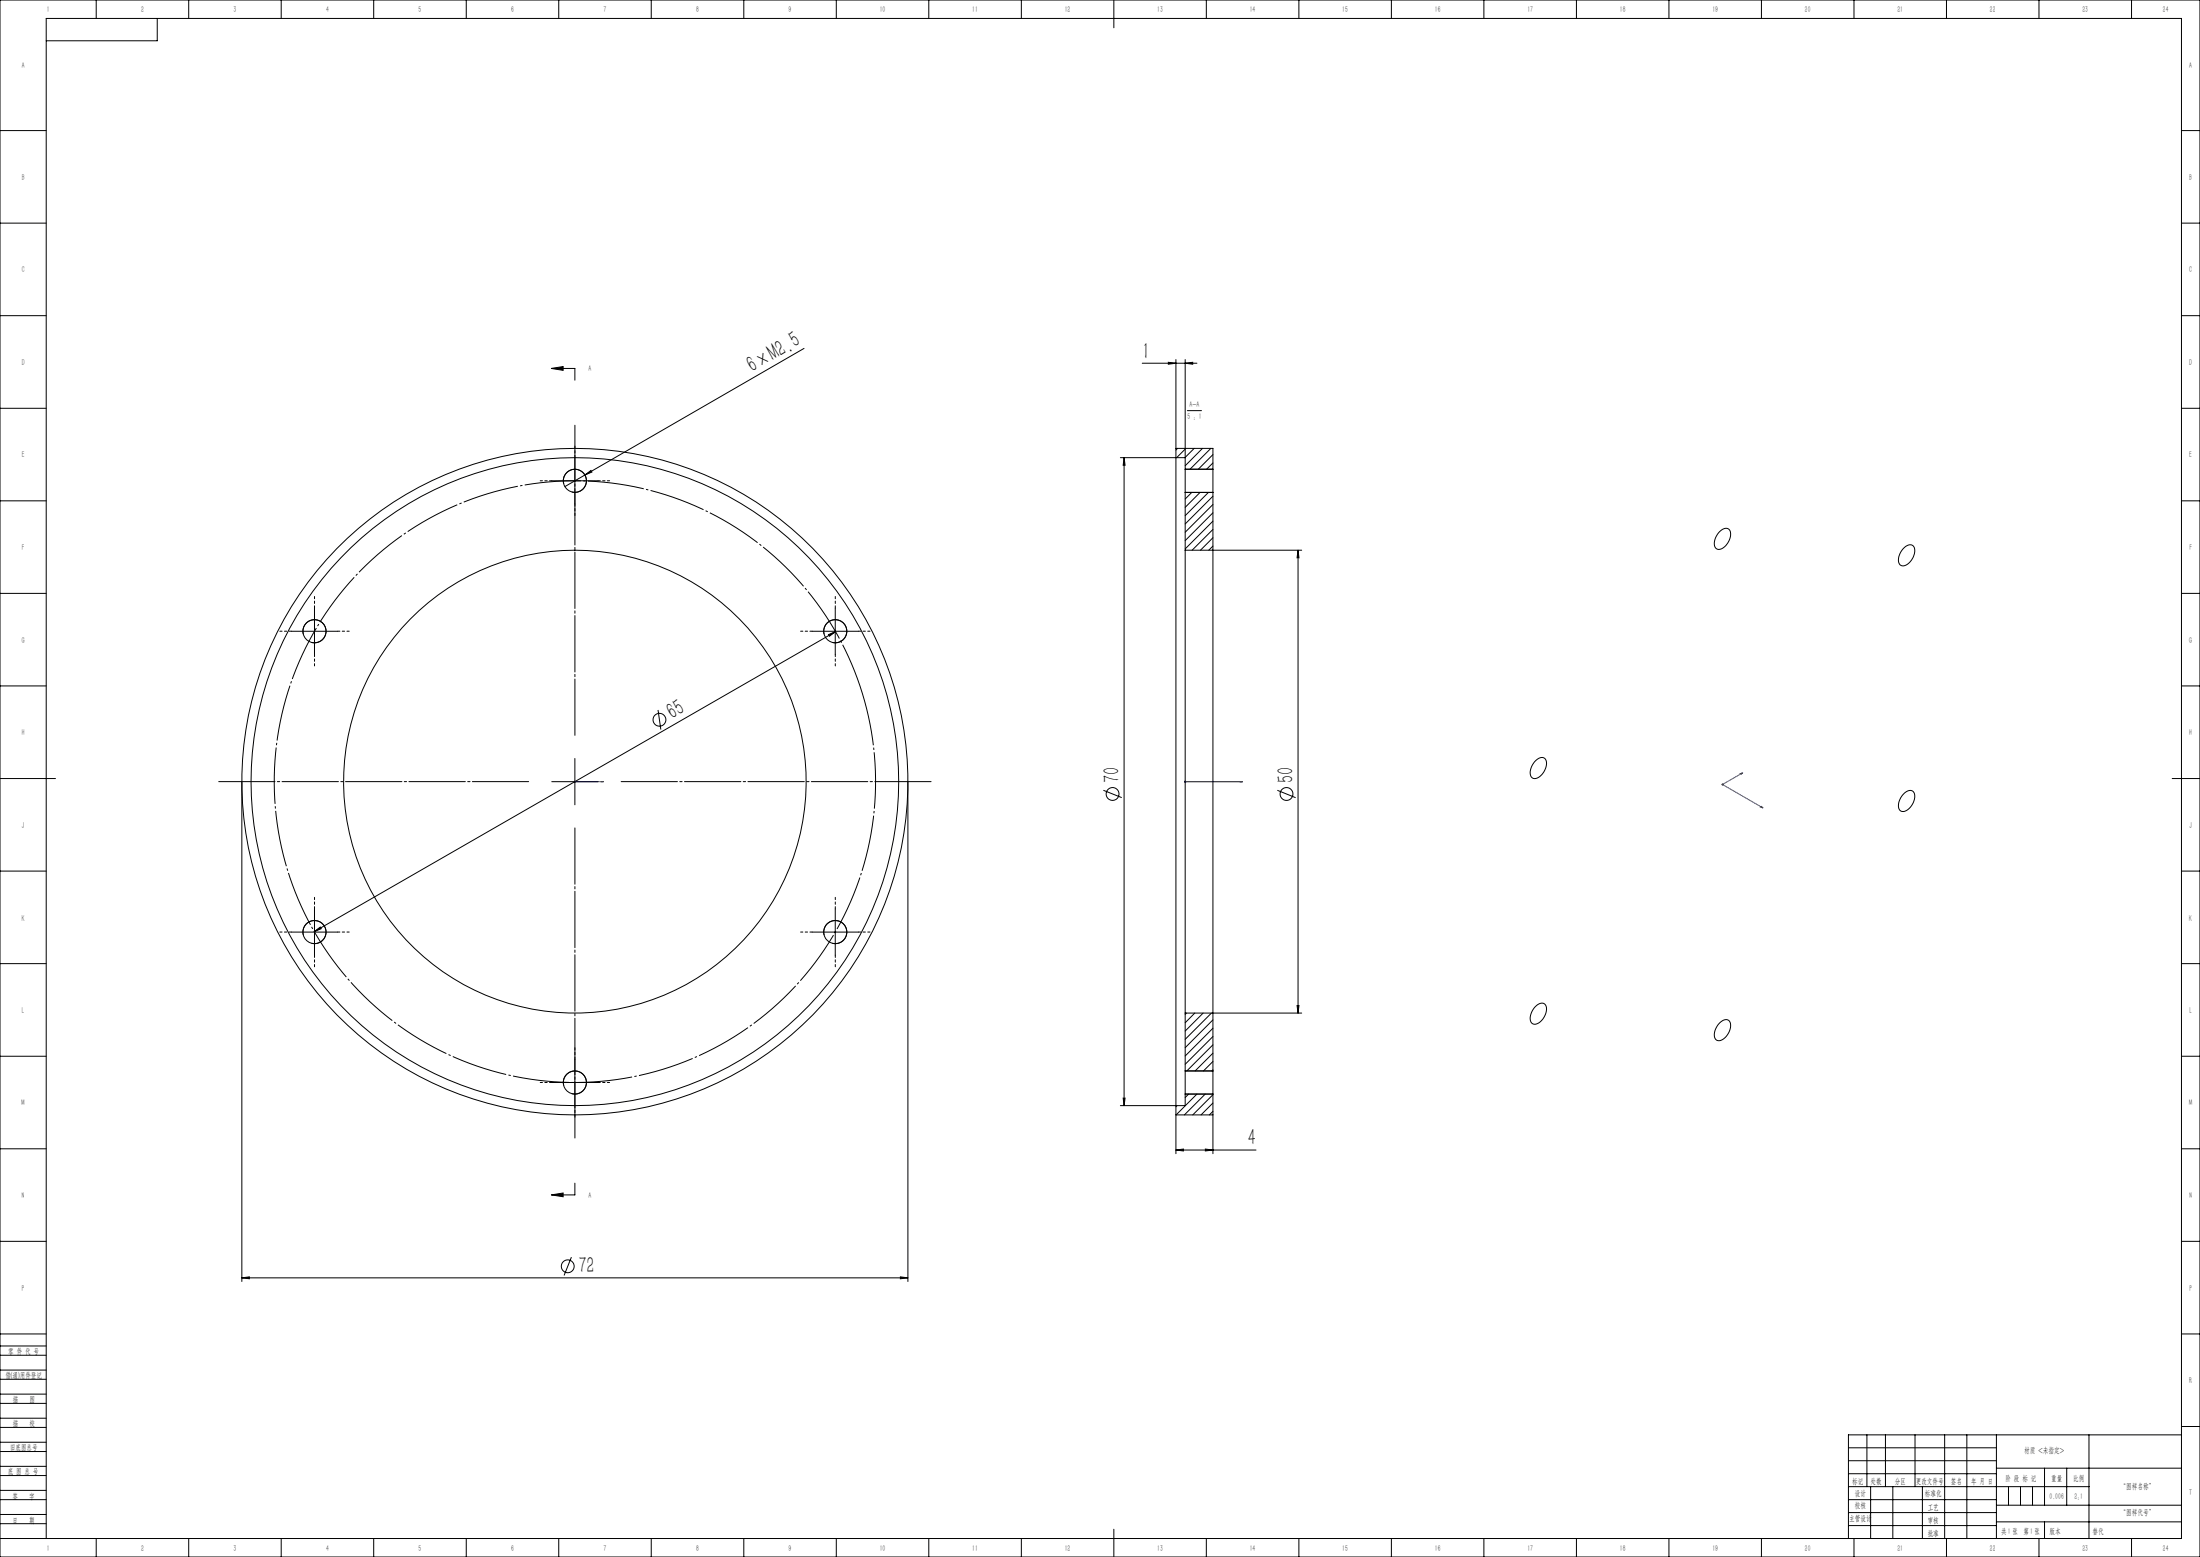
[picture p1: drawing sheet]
<svg xmlns="http://www.w3.org/2000/svg" width="1189mm" height="841mm" viewBox="0 0 1189 841" stroke-linecap="round" stroke-linejoin="round" font-family="sans-serif">
<g fill="none" stroke="#000" stroke-width=".54">
<path d="M0 0h1189v841h-1189zM52 0v10M85 10v12h-60M102 0v10M152 0v10M202 0v10M252 0v10M302 0v10M352 0v10M402 0v10M452 0v10M502 0v10"/>
<path d="M552 0v10M602 0v15M652 0v10M702 0v10M752 0v10M802 0v10M852 0v10M902 0v10M952 0v10M1002 0v10M1052 0v10M1102 0v10"/>
<path d="M1152 0v10M0 71h25M1179 71h10M0 121h25M1179 121h10M0 171h25M1179 171h10M298 199l6-1v2zM298 199h13v6M435 188l-130 75M617 196h30M631 196h5l-5 1z"/>
<path d="M636 194v48M641 196h4v1zM641 194v53M0 221h25M642 222h7M1179 221h10M298 260h25M311 247v25M316 257l3-3 1 1zM606 247h30M608 247v4h-1zM608 247v350"/>
<path d="M641 253h15M0 271h25M305 261a6 6 0 0 1 5-8 6 6 0 0 1 7 7 6 6 0 0 1-8 6M641 266h15M1179 271h10M656 297h48M702 297v250M702 297v4h-1zM929 287l3-1a2.9 2.9 0 0 1 3 0 2.9 2.9 0 0 1 0 4l-1 3-3 3a3 3 0 0 1-4 0 3 3 0 0 1 0-4zM1029 296l2-1a3 3 0 0 1 4 0 3 3 0 0 1 0 4l-2 4-3 2a3 3 0 0 1-4 0 3 3 0 0 1 0-4zM0 321h25M170 328v25"/>
<path d="M451 328v25M1179 321h10M157 341h25M164 343a6 6 0 0 1 5-8 6 6 0 0 1 7 7 6 6 0 0 1-8 5M439 341h25M445 343a6 6 0 0 1 6-8 6 6 0 0 1 7 7 6 6 0 0 1-8 5M448 343l4-2-4 3zM452 341l-282 162M0 371h25M1179 371h10M356 383l1 11M311 410v25"/>
<path d="M830 411l2-2a3 3 0 0 1 4 1 3 3 0 0 1 0 4l-2 3-3 3a3 3 0 0 1-4-1 3 3 0 0 1 0-4zM0 421h30M131 422v270M298 422h25M491 422v270M596 427l10 4M690 427l10 4M1029 429l2-2a3 3 0 0 1 4 1 3 3 0 0 1 0 4l-2 4-3 2a3 3 0 0 1-4-1 3 3 0 0 1 0-3zM1174 421h15M0 471h25M1179 471h10M170 491v25"/>
<path d="M451 491v25M157 503h25M164 505a6 6 0 0 1 5-8 6 6 0 0 1 7 7 6 6 0 0 1-8 5M170 503l3-2 1 1zM439 503h25M445 505a6 6 0 0 1 6-8 6 6 0 0 1 7 7 6 6 0 0 1-8 5M0 521h25M1179 521h10M656 547h48M701 543h1v4zM830 544l2-2a3 3 0 0 1 3 1 3 3 0 0 1 1 4l-2 3-3 3a3 3 0 0 1-4-1 3 3 0 0 1 0-4zM929 553l2-2a3 3 0 0 1 4 1 3 3 0 0 1 0 4l-2 4-3 2a3 3 0 0 1-3-1 3 3 0 0 1 0-4z"/>
<path d="M0 571h25M311 572v25M641 578h15M1179 571h10M298 585h25M305 586a6 6 0 0 1 5-8 6 6 0 0 1 7 7 6 6 0 0 1-8 6M606 597h30M607 593h1v4zM641 591h15M636 602v21M656 602v21M0 621h25"/>
<path d="M311 639v6h-13M636 621h4v1zM636 621h43M651 621h5l-5 1zM1179 621h10M298 645l6-1v2zM0 671h25M309 679l-4 10M1179 671h10M131 690h4v1zM131 690h360M487 690h4l-4 1z"/>
<path d="M0 732h25M0 727h25M0 721h25M1179 721h10M0 745h25M0 740h25M0 758h25M0 753h25M0 771h25M0 766h25M0 779h25M1009 775v28"/>
<path d="M1019 775v28M1035 775v28M1051 775v56M1063 775v56M1079 775v56M1129 775v56M1179 771h10M1179 775h-180v56M0 784h25M0 797h25M0 792h25M999 782h80"/>
<path d="M999 789h80M999 796h80M1079 793h100M1105 793v20M1117 793v20M0 810h25M0 805h25M0 818h25M999 810h80M999 803h130M999 817h80M1011 803v28"/>
<path d="M1023 803v28M1039 803v28M1079 813h100M1085 803v10M1092 803v10M1098 803v10M0 823h25M0 831h1179v-821h-1154v821M52 831v10M102 831v10M152 831v10M202 831v10"/>
<path d="M252 831v10M302 831v10M352 831v10M402 831v10M452 831v10M502 831v10M552 831v10M602 826v15M652 831v10M702 831v10M752 831v10M802 831v10"/>
<path d="M852 831v10M902 831v10M952 831v10M999 824h80M1002 831v10M1052 831v10M1079 822h100M1102 831v10M1105 822v9M1152 831v10"/>
<circle cx="356" cy="389" r="3"/>
<circle cx="601" cy="429" r="3"/>
<circle cx="695" cy="429" r="3"/>
<circle cx="307" cy="684" r="3"/>
</g>
<path d="M466 375a163 163 0 0 0-272-66 163 163 0 0 0 75 270 163 163 0 0 0 199-196l-2-8" fill="none" stroke="#000" stroke-width=".54" stroke-dasharray="30.5 1.3 1.3 1.3" stroke-dashoffset="2" stroke-linecap="butt"/>
<path d="M941 418l1-1-1 1zM942 417l-11 7 22 12M310 422h1zM311 422h.1M311 422h15M326 422h-1h1M640 422h1zM641 422h.1M641 422h30M671 422h-1h1M951 436h1h1z" fill="none" stroke="#00f" stroke-width=".54"/>
<path d="M310 422h1M310 422l1 1M311 422v1M311 422l-1 1M640 422h1M640 422l1 1M641 422v1M641 422l-1 1M930 424h1M931 423v1" fill="none" stroke="#808080" stroke-width=".54"/>
<path d="M311 397v-167M286 422h-168M336 422h167M311 447v168" fill="none" stroke="#000" stroke-width=".54" stroke-dasharray="30.5 1.3 1.3 1.3" stroke-dashoffset=".1"/>
<g fill="none" stroke="#000" stroke-width=".54" stroke-dasharray="30.5 1.3 1.3 1.3" stroke-dashoffset="29.3">
<path d="M298 260h-6M311 247v-6M323 260h6M311 272v6M170 328v-6M451 328v-6M157 341h-6M170 353v7M182 341h7M439 341h-6M451 353v7M464 341h6"/>
<path d="M170 491v-6M451 491v-6M157 503h-6M170 516v6M182 503h7M439 503h-6M451 516v6M464 503h6M311 572v-6M298 585h-6M311 597v6M323 585h6"/>
</g>
<g fill="#000">
<path d="M298 199l6-1v2zM298 645l6-1v2z"/>
<path d="M170 503l4-1-1-1zM448 343v1l4-3z"/>
</g>
<g fill="#00f">
<path d="M325 422h1zM310 422h1z"/>
<path d="M941 418l1-1zM951 436h2h-1zM640 422h1zM670 422h1zM640 422h1zM670 422h1z"/>
</g>
<g fill="#000">
<path d="M316 257l3-3 1 1z"/>
<path d="M641 196h4v1zM631 196h5l-5 1z"/>
<path d="M702 297v4h-1zM701 543h1v4z"/>
<path d="M607 593h1v4zM608 247v4h-1z"/>
<path d="M636 621h4v1zM651 621h5l-5 1z"/>
<path d="M131 690h4v1zM487 690h4l-4 1z"/>
</g>
<g fill="none" stroke="#000" stroke-width=".54">
<path d="M636 247v350M636 247v-5h20v11M636 247h5v6M636 242v1M641 253v13M641 253h15M641 242l-5 5M645 242l-5 5M650 242l-9 10M654 242l-11 11M656 253v13M656 246l-8 7"/>
<path d="M656 250l-4 3M641 266v31M641 266h15M644 266l-3 4M649 266l-8 8M653 266l-12 13M656 268l-15 15M656 272l-15 15M656 277l-15 15M656 266v31M641 297v250M641 297h15"/>
<path d="M656 297v250M656 281l-15 15M656 286l-12 11M656 290l-7 7M656 295l-3 2M641 547v31M641 547h15M641 547v1M646 547l-5 5M650 547l-9 10M655 547l-14 14M656 551l-15 15"/>
<path d="M656 555l-15 15M656 560l-15 15M656 547v31M641 578v13M641 578h15M656 578v13M656 564l-15 14M656 569l-10 9M656 573l-6 5M656 578h-1M636 597v5M636 597v1"/>
<path d="M641 591h15M641 591v6h-5M642 591l-1 2M647 591l-11 11M651 591l-11 11M656 591l-11 11M656 596l-7 6M656 591v11h-20M656 600l-2 2"/>
<circle cx="311" cy="260" r="6"/>
<circle cx="170" cy="341" r="6"/>
<circle cx="451" cy="341" r="6"/>
<circle cx="311" cy="422" r="180"/>
<circle cx="311" cy="422" r="125"/>
<circle cx="311" cy="422" r="175"/>
<circle cx="170" cy="503" r="6"/>
<circle cx="451" cy="503" r="6"/>
<circle cx="311" cy="585" r="6"/>
</g>
<g font-size="12.5">
<text x="617" y="194">1</text>
<text x="407" y="202" transform="rotate(-30 407 202)">6×M2.5</text>
<text x="363" y="389" transform="rotate(-30 363 389)">65</text>
<text x="605" y="423" transform="rotate(-90 605 423)">70</text>
<text x="699" y="423" transform="rotate(-90 699 423)">50</text>
<text x="674" y="619">4</text>
<text x="313" y="688">72</text>
</g>
<g font-size="4.4">
<text x="25" y="7">1</text>
<text x="76" y="7">2</text>
<text x="126" y="7">3</text>
<text x="176" y="7">4</text>
<text x="226" y="7">5</text>
<text x="276" y="7">6</text>
<text x="326" y="7">7</text>
<text x="376" y="7">8</text>
<text x="426" y="7">9</text>
<text x="475" y="7">10</text>
<text x="525" y="7">11</text>
<text x="575" y="7">12</text>
<text x="625" y="7">13</text>
<text x="675" y="7">14</text>
<text x="725" y="7">15</text>
<text x="775" y="7">16</text>
<text x="825" y="7">17</text>
<text x="875" y="7">18</text>
<text x="925" y="7">19</text>
<text x="975" y="7">20</text>
<text x="1025" y="7">21</text>
<text x="1075" y="7">22</text>
<text x="1125" y="7">23</text>
<text x="1169" y="7">24</text>
<text x="12" y="37">A</text>
<text x="1183" y="37">A</text>
<text x="12" y="97">B</text>
<text x="1183" y="97">B</text>
<text x="12" y="147">C</text>
<text x="1183" y="147">C</text>
<text x="12" y="197">D</text>
<text x="1183" y="197">D</text>
<text x="318" y="200">A</text>
<text x="643" y="220">A-A</text>
<text x="642" y="226">5 : 1</text>
<text x="12" y="247">E</text>
<text x="1183" y="247">E</text>
<text x="12" y="297">F</text>
<text x="1183" y="297">F</text>
<text x="12" y="347">G</text>
<text x="1183" y="347">G</text>
<text x="12" y="397">H</text>
<text x="1183" y="397">H</text>
<text x="12" y="447">J</text>
<text x="1183" y="447">J</text>
<text x="12" y="497">K</text>
<text x="1183" y="497">K</text>
<text x="12" y="547">L</text>
<text x="1183" y="547">L</text>
<text x="12" y="597">M</text>
<text x="1183" y="597">M</text>
<text x="12" y="647">N</text>
<text x="318" y="647">A</text>
<text x="1183" y="647">N</text>
<text x="12" y="697">P</text>
<text x="1183" y="697">P</text>
<text x="4" y="731">零 件 代 号</text>
<text x="3" y="744">借(通)用件登记</text>
<text x="1183" y="747">R</text>
<text x="7" y="757">描</text>
<text x="16" y="757">图</text>
<text x="7" y="771">描</text>
<text x="16" y="771">校</text>
<text x="5" y="783">旧底图总号</text>
<text x="1094" y="785">材质 &lt;未指定&gt;</text>
<text x="4" y="796">底 图 总 号</text>
<text x="1001" y="801">标记</text>
<text x="1011" y="801">处数</text>
<text x="1024" y="801">分区</text>
<text x="1035" y="801">更改文件号</text>
<text x="1054" y="801">签名</text>
<text x="1065" y="801">年 月 日</text>
<text x="1084" y="800">阶 段 标 记</text>
<text x="1109" y="800">重量</text>
<text x="1120" y="800">比例</text>
<text x="7" y="809">签</text>
<text x="16" y="809">字</text>
<text x="1002" y="808">设计</text>
<text x="1040" y="808">标准化</text>
<text x="1108" y="809">0.006</text>
<text x="1146" y="804">“图样名称”</text>
<text x="1183" y="807">T</text>
<text x="1002" y="815">校核</text>
<text x="1042" y="815">工艺</text>
<text x="999" y="822">主管设计</text>
<text x="1146" y="818">“图样代号”</text>
<text x="7" y="822">日</text>
<text x="16" y="822">期</text>
<text x="1042" y="822">审核</text>
<text x="1042" y="829">批准</text>
<text x="1082" y="828">共 张 第 张</text>
<text x="1085" y="828">1</text>
<text x="1097" y="828">1</text>
<text x="1108" y="828">版本</text>
<text x="25" y="838">1</text>
<text x="76" y="838">2</text>
<text x="126" y="838">3</text>
<text x="176" y="838">4</text>
<text x="226" y="838">5</text>
<text x="276" y="838">6</text>
<text x="326" y="838">7</text>
<text x="376" y="838">8</text>
<text x="426" y="838">9</text>
<text x="475" y="838">10</text>
<text x="525" y="838">11</text>
<text x="575" y="838">12</text>
<text x="625" y="838">13</text>
<text x="675" y="838">14</text>
<text x="725" y="838">15</text>
<text x="775" y="838">16</text>
<text x="825" y="838">17</text>
<text x="875" y="838">18</text>
<text x="925" y="838">19</text>
<text x="975" y="838">20</text>
<text x="1025" y="838">21</text>
<text x="1075" y="838">22</text>
<text x="1125" y="838">23</text>
<text x="1169" y="838">24</text>
</g>
<g font-size="4.4" fill="#0a0605">
<text x="1121" y="809">2:1</text>
<text x="1131" y="828">替代</text>
</g>
</svg>
